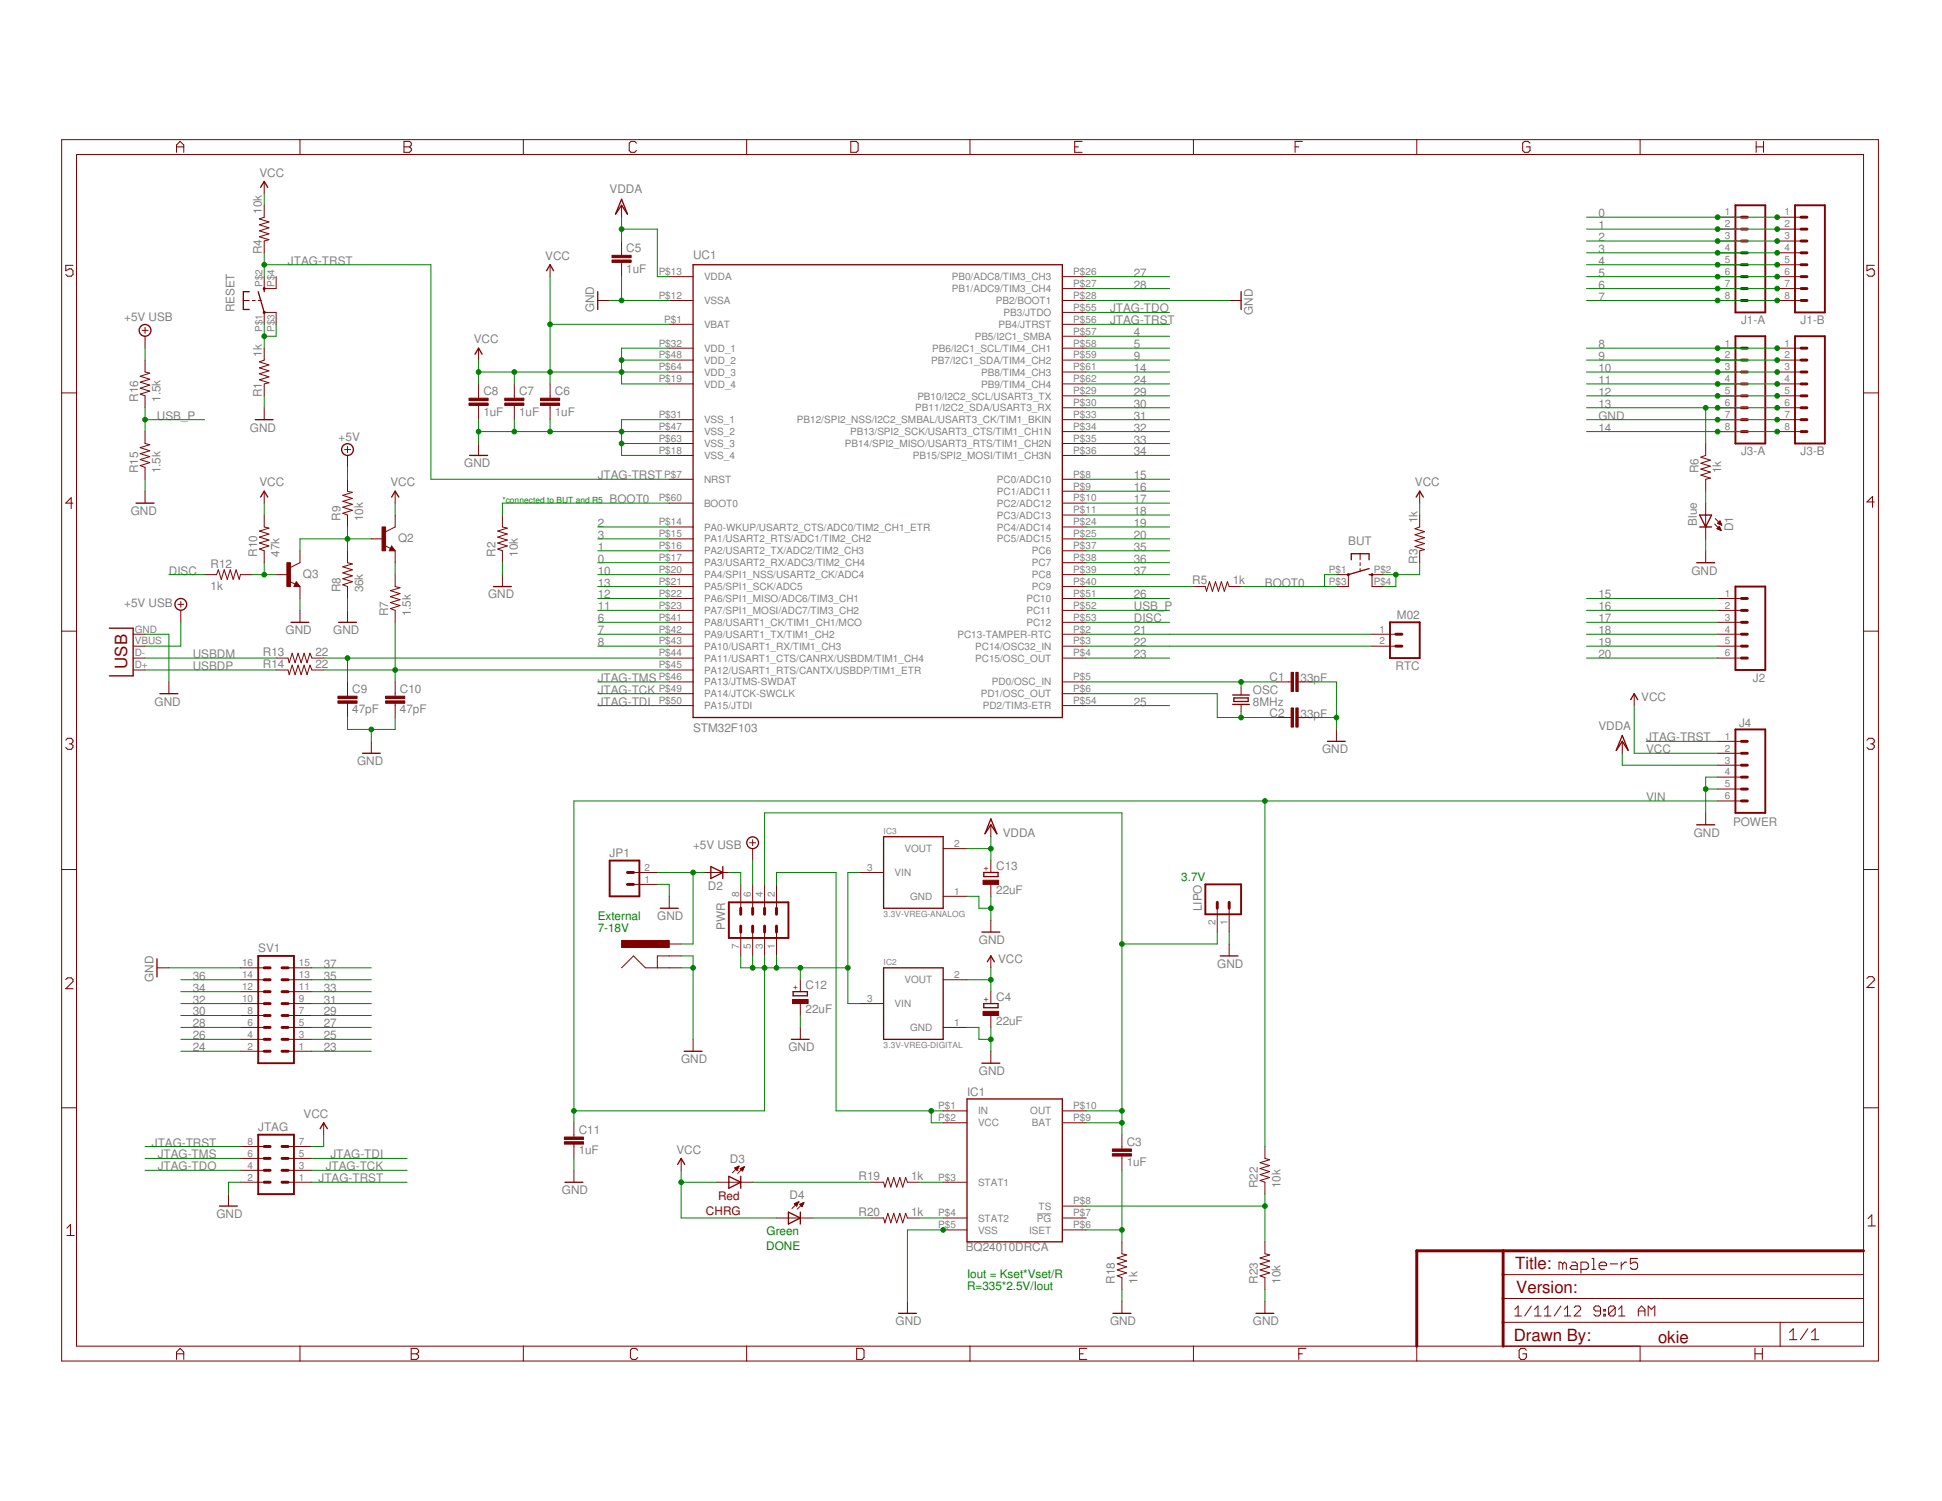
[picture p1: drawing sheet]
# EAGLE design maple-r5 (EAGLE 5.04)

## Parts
BAR  POWER_JACKPTH  [POWER_JACK_PTH]
BUT  BUTTON-KMR241GLFS  [PUSHBUTTON-KMR241GLFS]
C1  33pF  CAP0402  [C0402]
C2  33pF  CAP0402  [C0402]
C3  1uF  CAP0402  [C0402]
C4  22uF  CPOL-EUUD-4X5,8  [UD-4X5,8_NICHICON]
C5  1uF  CAP0402  [C0402]
C6  1uF  CAP0402  [C0402]
C7  1uF  CAP0402  [C0402]
C8  1uF  CAP0402  [C0402]
C9  47pF  CAP0402  [C0402]
C10  47pF  CAP0402  [C0402]
C11  1uF  CAP0402  [C0402]
C12  22uF  CPOL-EUUD-4X5,8  [UD-4X5,8_NICHICON]
C13  22uF  CPOL-EUUD-4X5,8  [UD-4X5,8_NICHICON]
D1  Blue  LED0603  [LED-0603]
D2  DIODE-SOD323-W  [SOD323-W]
D3  Red  LED0603  [LED-0603]
D4  Green  LED0603  [LED-0603]
IC1  BQ24010DRCA  [PSON10-V2]
IC2  3.3V-VREG-DIGITAL  MCP1700T  [SOT23]
IC3  3.3V-VREG-ANALOG  MCP1700T  [SOT23]
J1-A  M08  [1X08]
J1-B  MA08-SQUARE  [1X08-SQUARE]
J2  M06SIP  [1X06]
J3-A  M08  [1X08]
J3-B  MA08-SQUARE  [1X08-SQUARE]
J4  POWER  M06SIP  [1X06]
JP1  M02PTH  [1X02]
JTAG  MA04-2  [MA04-2]
LIPO  LiPo  M02-JST-2MM-SMT  [S2B-PH]
OSC  8MHz  CRYSTAL5X3  [CRYSTAL-SMD-5X3]
PWR  MA04-2  [MA04-2]
Q2  TRANSISTOR_NPNSOT23  [SOT23]
Q3  TRANSISTOR_NPNSOT23  [SOT23]
R1  1k  RESISTOR0402  [C0402]
R2  10k  RESISTOR0402  [C0402]
R3  1k  RESISTOR0402  [C0402]
R4  10k  RESISTOR0402  [C0402]
R5  1k  RESISTOR0402  [C0402]
R6  1k  RESISTOR0402  [C0402]
R7  1.5k  RESISTOR0402  [C0402]
R8  36k  RESISTOR0402  [C0402]
R9  10k  RESISTOR0402  [C0402]
R10  47k  RESISTOR0402  [C0402]
R12  1k  RESISTOR0402  [C0402]
R13  22  RESISTOR0402  [C0402]
R14  22  RESISTOR0402  [C0402]
R15  1.5k  RESISTOR0402  [C0402]
R16  1.5k  RESISTOR0402  [C0402]
R18  1k  RESISTOR0402  [C0402]
R19  1k  RESISTOR0402  [C0402]
R20  1k  RESISTOR0402  [C0402]
R22  10k  RESISTOR0402  [C0402]
R23  10k  RESISTOR0402  [C0402]
RESET  BUTTON-KMR241GLFS  [PUSHBUTTON-KMR241GLFS]
RTC  M02  M02NG  [1X02]
SV1  MA08-2  [MA08-2]
UC1  STM32F103  [TQFP-10X10-64]
X1  USBSMD  [USB-MINIB]

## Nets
0: J1-A.1 J1-B.1 UC1.P$17(PA3/USART2_RX/ADC3/TIM2_CH4)
1: J1-A.2 J1-B.2 UC1.P$16(PA2/USART2_TX/ADC2/TIM2_CH3)
2: J1-A.3 J1-B.3 UC1.P$14(PA0-WKUP/USART2_CTS/ADC0/TIM2_CH1_ETR)
3: J1-A.4 J1-B.4 UC1.P$15(PA1/USART2_RTS/ADC1/TIM2_CH2)
4: J1-A.5 J1-B.5 UC1.P$57(PB5/I2C1_SMBA)
5: J1-A.6 J1-B.6 UC1.P$58(PB6/I2C1_SCL/TIM4_CH1)
6: J1-A.7 J1-B.7 UC1.P$41(PA8/USART1_CK/TIM1_CH1/MCO)
7: J1-A.8 J1-B.8 UC1.P$42(PA9/USART1_TX/TIM1_CH2)
8: J3-A.1 J3-B.1 UC1.P$43(PA10/USART1_RX/TIM1_CH3)
9: J3-A.2 J3-B.2 UC1.P$59(PB7/I2C1_SDA/TIM4_CH2)
10: J3-A.3 J3-B.3 UC1.P$20(PA4/SPI1_NSS/USART2_CK/ADC4)
11: J3-A.4 J3-B.4 UC1.P$23(PA7/SPI1_MOSI/ADC7/TIM3_CH2)
12: J3-A.5 J3-B.5 UC1.P$22(PA6/SPI1_MISO/ADC6/TIM3_CH1)
13: J3-A.6 J3-B.6 R6.1 UC1.P$21(PA5/SPI1_SCK/ADC5)
14: J3-A.8 J3-B.8 UC1.P$61(PB8/TIM4_CH3)
15: J2.1 UC1.P$8(PC0/ADC10)
16: J2.2 UC1.P$9(PC1/ADC11)
17: J2.3 UC1.P$10(PC2/ADC12)
18: J2.4 UC1.P$11(PC3/ADC13)
19: J2.5 UC1.P$24(PC4/ADC14)
20: J2.6 UC1.P$25(PC5/ADC15)
21: RTC.1 UC1.P$2(PC13-TAMPER-RTC)
22: RTC.2 UC1.P$3(PC14/OSC32_IN)
23: SV1.1 UC1.P$4(PC15/OSC_OUT)
24: SV1.2 UC1.P$62(PB9/TIM4_CH4)
25: SV1.3 UC1.P$54(PD2/TIM3-ETR)
26: SV1.4 UC1.P$51(PC10)
27: SV1.5 UC1.P$26(PB0/ADC8/TIM3_CH3)
28: SV1.6 UC1.P$27(PB1/ADC9/TIM3_CH4)
29: SV1.7 UC1.P$29(PB10/I2C2_SCL/USART3_TX)
30: SV1.8 UC1.P$30(PB11/I2C2_SDA/USART3_RX)
31: SV1.9 UC1.P$33(PB12/SPI2_NSS/I2C2_SMBAL/USART3_CK/TIM1_BKIN)
32: SV1.10 UC1.P$34(PB13/SPI2_SCK/USART3_CTS/TIM1_CH1N)
33: SV1.11 UC1.P$35(PB14/SPI2_MISO/USART3_RTS/TIM1_CH2N)
34: SV1.12 UC1.P$36(PB15/SPI2_MOSI/TIM1_CH3N)
35: SV1.13 UC1.P$37(PC6)
36: SV1.14 UC1.P$38(PC7)
37: SV1.15 UC1.P$39(PC8)
+5V: PWR.6 R9.2 R16.2 X1.VBUS ; supply symbol labelled +5V USB
BOOT0: BUT.P$1 BUT.P$3 R2.2 R5.1 UC1.P$60(BOOT0)
DISC: R12.1 UC1.P$53(PC12)
GND [vcc]: BAR.GND BAR.GNDBREAK C1.1 C2.1 C4.- C5.1 C6.1 C7.1 C8.1 C9.1 C10.1 C11.1 C12.- C13.- D1.C IC1.P$5(VSS) IC2.1(GND) IC3.1(GND) J3-A.7 J3-B.7 J4.4 J4.5 JP1.1 JTAG.2 LIPO.1 Q3.2(E) R1.2 R2.1 R8.1 R15.1 R18.1 R23.1 SV1.16 UC1.P$12(VSSA) UC1.P$18(VSS_4) UC1.P$28(PB2/BOOT1) UC1.P$31(VSS_1) UC1.P$47(VSS_2) UC1.P$63(VSS_3) X1.GND
JTAG-TCK: JTAG.3 UC1.P$49(PA14/JTCK-SWCLK)
JTAG-TDI: JTAG.5 UC1.P$50(PA15/JTDI)
JTAG-TDO: JTAG.4 UC1.P$55(PB3/JTDO)
JTAG-TMS: JTAG.6 UC1.P$46(PA13/JTMS-SWDAT)
JTAG-TRST: J4.1 JTAG.1 JTAG.8 R4.2 RESET.P$2 UC1.P$7(NRST) UC1.P$56(PB4/JTRST)
N$1 [vcc]: BAR.PWR D2.A JP1.2
N$2: C2.2 OSC.1 UC1.P$6(PD1/OSC_OUT)
N$3: IC1.P$8(TS) R22.1 R23.2
N$5: D2.C PWR.8
N$6: C1.2 OSC.3 UC1.P$5(PD0/OSC_IN)
N$7: D1.A R6.2
N$8: Q2.2(E) R7.2
N$9: Q2.1(B) Q3.3(C) R8.2 R9.1
N$10: Q3.1(B) R10.1 R12.2
N$11: C9.2 R13.1 UC1.P$44(PA11/USART1_CTS/CANRX/USBDM/TIM1_CH4)
N$12: C10.2 R7.1 R14.1 UC1.P$45(PA12/USART1_RTS/CANTX/USBDP/TIM1_ETR)
N$13: IC1.P$1(IN) IC1.P$2(VCC) PWR.2
N$16 [vcc]: C3.2 IC1.P$9(BAT) IC1.P$10(OUT) LIPO.2 PWR.4
N$19: C3.1 IC1.P$6(ISET) R18.2
N$20: D4.C R20.2
N$21: D3.C R19.2
N$22: IC1.P$3(STAT1) R19.1
N$23: IC1.P$4(STAT2) R20.1
N$25 [vcc]: R1.1 RESET.P$1 RESET.P$3
N$26: BUT.P$2 BUT.P$4 R3.2
N$27: R5.2 UC1.P$40(PC9)
USB_P: R15.2 R16.1 UC1.P$52(PC11)
USBDM: R13.2 X1.D-
USBDP: R14.2 X1.D+
VCC: C4.+ C6.2 C7.2 C8.2 D3.A D4.A IC2.2(VOUT) J4.2 JTAG.7 Q2.3(C) R3.1 R4.1 R10.2 UC1.P$1(VBAT) UC1.P$19(VDD_4) UC1.P$32(VDD_1) UC1.P$48(VDD_2) UC1.P$64(VDD_3)
VDD: C5.2 C13.+ IC3.2(VOUT) J4.3 UC1.P$13(VDDA) ; supply symbol labelled VDDA
VIN: C11.2 C12.+ IC2.3(VIN) IC3.3(VIN) J4.6 PWR.1 PWR.3 PWR.5 PWR.7 R22.2
Unconnected: IC1.P$7(!PG) RESET.P$4

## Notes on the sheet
- *connected to BUT and R5
- 3.7V
- External
- 7-18V
- CHRG
- DONE
- Iout = Kset*Vset/R
- R=335*2.5V/Iout
- okie
